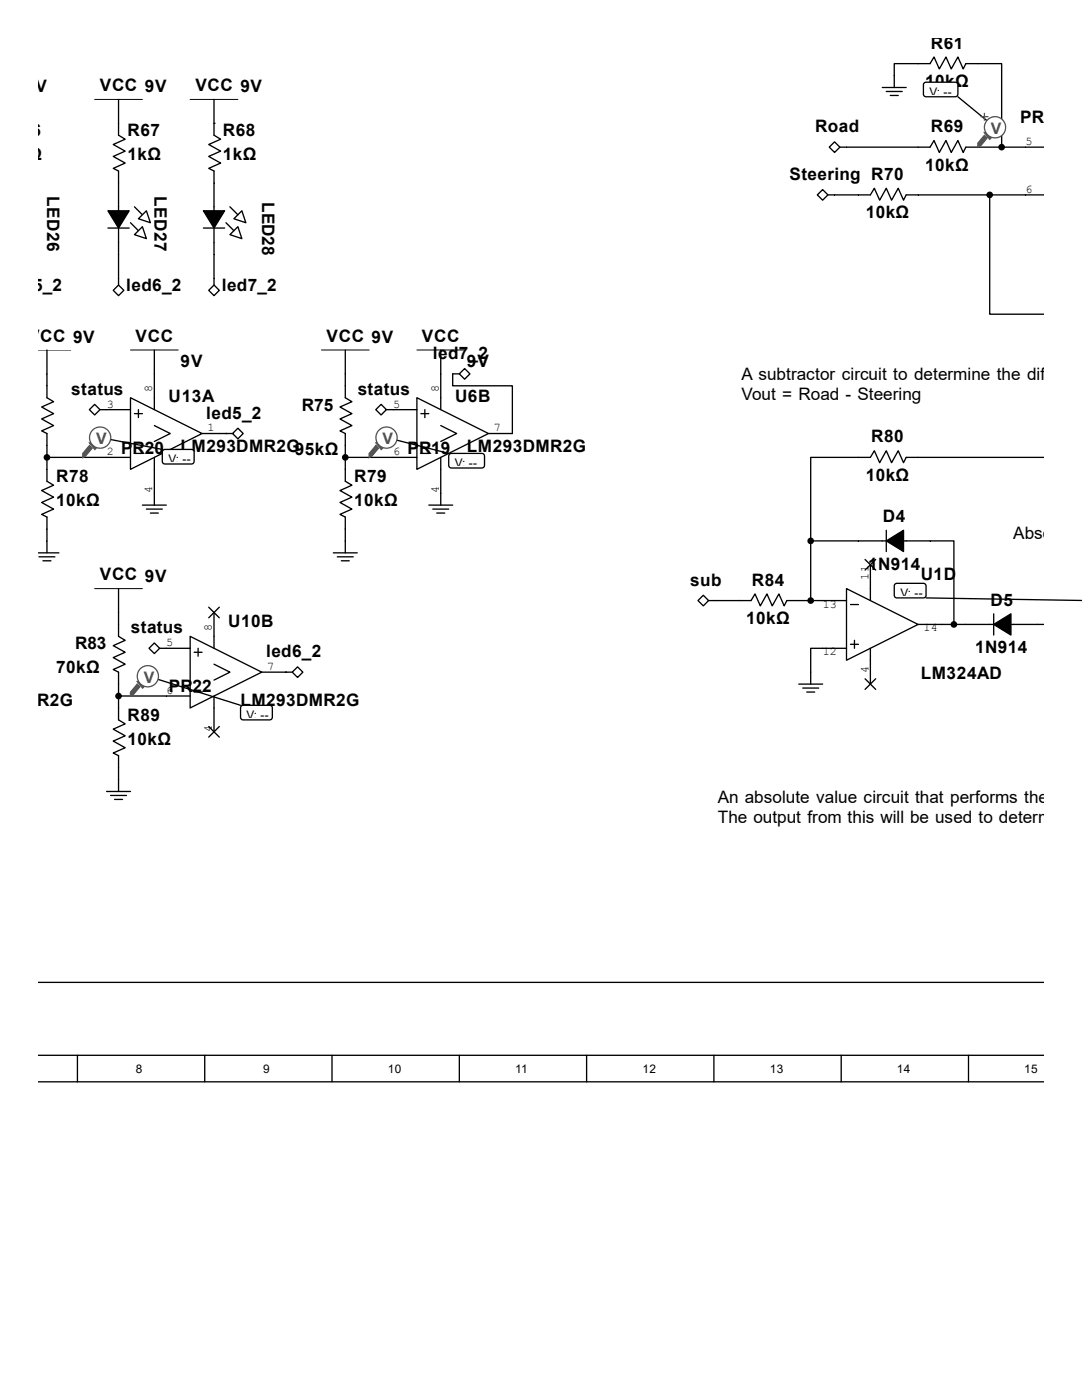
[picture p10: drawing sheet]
<svg xmlns="http://www.w3.org/2000/svg" width="216mm" height="279mm" viewBox="0 0 216 279" stroke-linecap="round" stroke-linejoin="round" font-family="sans-serif">
<g fill="none" stroke="#000" stroke-width=".26">
<path d="M23.7 19.8v7.2l1.3 .8-2.4 1 2.4 1.4-2.4 1 2.4 1.3-2.4 1.1 1.1 .5v2.4M42.7 24.6v2.4l1.3 .8-2.4 1 2.4 1.4-2.4 1 2.4 1.3-2.4 1.1 1.1 .5v2.4M21.5 45.5h4.3M22.6 57.9l1.1-1 1 1-1 1.1zM23.7 41.3v7.1M23.7 55.6v1.3M26 44.4l1.6 1.6M26.8 41.3l1.6 1.6M41.6 57.9l1.1-1 1.1 1-1.1 1.1zM42.7 55.6v1.3M26 79.4l14.3 7.1-14.3 7.2zM30.8 69.8v12"/>
<path d="M83.2 79.4l14.3 7.1-14.3 7.2zM87.9 69.8v12M21.3 81.8h4.7M21.3 91.3h4.7M26.8 90.5h1.6M26.8 82.5h1.6M27.6 81.8v1.5M30.8 84.9l3.2 1.6-3.2 1.6M30.8 91.3v9.5M40.3 86.5h6.1M46.4 86.5l1.1-1 1 1-1 1.1zM78.4 81.8h4.8"/>
<path d="M78.4 91.3h4.8M84 90.5h1.6M84 82.5h1.6M84.8 81.8v1.5M87.9 84.9l3.2 1.6-3.2 1.6M87.9 91.3v9.5M97.5 86.5h4.7M28.4 100.8h4.8M29.2 101.6h3.2M30 102.4h1.6M85.6 100.8h4.7M86.4 101.6h3.1"/>
<path d="M87.2 102.4h1.5M33.2 129.4h4.7M33.2 138.9h4.7M37.9 127l14.3 7.1-14.3 7.2zM38.7 138.1h1.6M38.7 130.2h1.6M39.5 129.4v1.6M41.6 121.2l2.2 2.1M42.7 132.6l3.2 1.5-3.2 1.6M42.7 122.2v7.2M42.7 138.9v7.1M43.8 121.2l-2.2 2.1"/>
<path d="M52.2 134.1h6.1M58.3 134.1l1.1-1 1 1-1 1.1zM41.6 145l2.2 2.1M43.8 145l-2.2 2.1M7.6 215.9h200.7M7.6 210.6h200.7M15.5 210.6v5.3M40.9 210.6v5.3M66.3 210.6v5.3M91.7 210.6v5.3M117.1 210.6v5.3M142.5 210.6v5.3"/>
<path d="M167.9 210.6v5.3M193.3 210.6v5.3"/>
</g>
<path d="M18.9 19.8h9.5M26 69.8h9.6M83.2 69.8h9.5" fill="none" stroke="#000" stroke-width=".2"/>
<path d="M21.5 42.1h4.3l-2.1 3.4z" fill="#000" stroke="#000" stroke-width=".26"/>
<g fill="#fff" stroke="#000" stroke-width=".26">
<path d="M27.6 43.7l1.6-1.6 .8 2.3z"/>
<path d="M26.8 46.8l1.6-1.6 .8 2.4z"/>
</g>
<g fill="none" stroke="#000" stroke-width=".26">
<path d="M42.7 19.8v4.8M176.1 17.5h4.7M176.8 18.3h3.2M177.6 19h1.6M178.4 17.5v-4.8h7.2l.8-1.3 1 2.4 1.4-2.4 1 2.4 1.3-2.4 1.1 2.4 .5-1.1h7.2v16.7M23.7 36.5v4.8M42.7 24.6h.1M42.7 36.5v19.1M163.1 38.9l1-1.1 1.1 1.1-1.1 1.1zM165.2 38.9h8.5l.8-1.3 1 2.4 1.3-2.4 1.1 2.4 1.3-2.4 1.1 2.4 .5-1.1h27.5M166.5 28.3l1.1 1.1-1.1 1-1-1zM167.6 29.4h18l.8-1.4 1 2.4 1.4-2.4 1 2.4 1.3-2.4 1.1 2.4 .5-1h15.6"/>
<path d="M197.5 38.9v23.8h10.8M23.7 48.4v7.2M40.6 45.5h4.2M45.1 44.4l1.6 1.6M45.9 46.8l1.6-1.6 .8 2.4zM45.9 41.3l1.6 1.6M46.7 43.7l1.6-1.6 .8 2.3zM9.4 69.8v9.6l1.3 .8-2.4 1 2.4 1.3-2.4 1.1 2.4 1.3-2.4 1.1 1.1 .5v9.5l1.3 .8-2.4 1.1 2.4 1.3-2.4 1.1 2.4 1.3-2.4 1.1 1.1 .5v7.1M68.9 69.8v9.6l1.3 .8-2.4 1 2.4 1.3-2.4 1.1 2.4 1.3-2.4 1.1 1.1 .5v9.5l1.3 .8-2.4 1.1 2.4 1.3-2.4 1.1 2.4 1.3-2.4 1.1 1.1 .5v7.1M91.7 74.6l1-1 1.1 1-1.1 1.1zM91.7 74.6h-1.4v2.4h11.9v9.5M9.4 91.3h11.9"/>
<path d="M17.8 81.8l1.1-1.1 1 1.1-1 1zM19.9 81.8h1.4M45.1 86.5h.1M68.9 91.3h9.5M76 80.7l1.1 1.1-1.1 1-1-1zM77.1 81.8h1.3M208.3 91.3h-27.5l-.5 1-1.1-2.3-1.3 2.3-1.1-2.3-1.3 2.3-1-2.3-.8 1.3h-11.9v16.6M7.6 110.3h4.1M7.8 111.1h3.2M8.6 111.9h1.6M23.7 117.5v9.5l1.3 .8-2.4 1.1 2.4 1.3-2.4 1 2.4 1.4-2.4 1 1.1 .5v9.6l1.3 .8-2.4 1 2.4 1.3-2.4 1.1 2.4 1.3-2.4 1.1 1.1 .5v7.2M66.5 110.3h4.8"/>
<path d="M67.3 111.1h3.2M68.1 111.9h1.6M140.3 118.8l1.1 1.1-1.1 1-1-1zM141.4 119.9h8.5l.8-1.4 1 2.4 1.3-2.4 1.1 2.4 1.3-2.4 1.1 2.4 .5-1h11.9M161.8 107.9h28.5v16.7M161.8 107.9v12M168.9 117.5l14.3 7.1-14.3 7.2zM172.6 111.7l2.1 2.1M173.7 112.7v7.2M174.7 111.7l-2.1 2.1M176.8 105.8v4.3M23.7 138.9h9.5"/>
<path d="M30.8 128.3l1.1 1.1-1.1 1-1.1-1zM31.9 129.4h1.3M57 134.1h.1M159.4 136.5h4.7M160.2 137.3h3.2M161 138.1h1.6M168.9 129.4h-7.1v7.1M169.7 120.6h1.6M169.7 128.6h1.6M170.5 127.8v1.6M172.6 135.5l2.1 2.1M173.7 129.4v7.1"/>
<path d="M174.7 135.5l-2.1 2.1M183.2 124.6h25.1M198.3 122.5v4.2M21.3 158h4.7M22.1 158.7h3.1M22.9 159.5h1.5M7.6 196.1h200.7"/>
</g>
<g fill="#000" stroke="#000" stroke-width=".26">
<path d="M40.6 42.1h4.2l-2.1 3.4zM176.8 107.9l3.5-2.1v4.3zM198.3 124.6l3.4-2.1v4.2z"/>
<circle cx="197.5" cy="38.9" r=".53"/>
<circle cx="199.9" cy="29.4" r=".53"/>
<circle cx="9.4" cy="91.3" r=".53"/>
<circle cx="68.9" cy="91.3" r=".53"/>
<circle cx="161.8" cy="108" r=".53"/>
<circle cx="161.8" cy="119.9" r=".53"/>
<circle cx="23.7" cy="138.9" r=".53"/>
<circle cx="190.3" cy="124.6" r=".53"/>
</g>
<path d="M37.9 19.8h9.6M7.6 69.8h6.5M64.1 69.8h9.6M18.9 117.5h9.5" fill="none" stroke="#000" stroke-width=".2"/>
<path d="M184.5 16.5h6.4l.2 .4v2.2l-.5 .2-6.1-.1-.2-.4v-1.9z" fill-rule="evenodd" fill="#fff" stroke="#000" stroke-width=".26"/>
<path d="M191.1 19.3l7.4 6.1" fill="none" stroke="#000" stroke-width=".26"/>
<path d="M196.4 27l.6 .5-1.3 1.6-.6 .3v-.8z" fill-rule="evenodd" fill="#505050"/>
<path d="M196.4 27l.6 .5-1.3 1.6-.6 .3v-.8z" fill="none" stroke="#505050" stroke-width=".25"/>
<path d="M196.4 26.5h.3l1.1 1-.3 .3z" fill-rule="evenodd" fill="#505050"/>
<path d="M196.4 26.5h.3l1.1 1-.3 .3z" fill="none" stroke="#505050" stroke-width=".25"/>
<circle cx="198.5" cy="25.4" r="2.11" fill="#fff"/>
<g fill="none" stroke="#505050" stroke-width=".25">
<path d="M195.7 23.3h1.5M196.4 22.5v1.6"/>
<circle cx="198.5" cy="25.4" r="2.11"/>
</g>
<path d="M178.7 116.5h5.8l.3 .4-.1 2.2-.4 .2h-5.6l-.3-.5v-1.9z" fill-rule="evenodd" fill="#fff" stroke="#000" stroke-width=".26"/>
<path d="M184.8 119.3l31.1 .5" fill="none" stroke="#000" stroke-width=".26"/>
<path d="M89.8 90.6h6.6l.3 .4-.1 2.1-.5 .3-6.3-.1-.3-.4v-1.9z" fill-rule="evenodd" fill="#fff" stroke="#000" stroke-width=".26"/>
<path d="M77.1 87.3l12.4 3.2" fill="none" stroke="#000" stroke-width=".26"/>
<path d="M75 88.9l.5 .6-1.3 1.5-.5 .3v-.8z" fill-rule="evenodd" fill="#505050"/>
<path d="M75 88.9l.5 .6-1.3 1.5-.5 .3v-.8z" fill="none" stroke="#505050" stroke-width=".25"/>
<path d="M75 88.4h.3l1 1.1-.2 .2z" fill-rule="evenodd" fill="#505050"/>
<path d="M75 88.4h.3l1 1.1-.2 .2z" fill="none" stroke="#505050" stroke-width=".25"/>
<circle cx="77.1" cy="87.3" r="2.12" fill="#fff"/>
<circle cx="77.1" cy="87.3" r="2.12" fill="none" stroke="#505050" stroke-width=".25"/>
<path d="M32.6 89.8h5.9l.2 .4v2.1l-.5 .3-5.6-.1-.2-.4v-1.9z" fill-rule="evenodd" fill="#fff" stroke="#000" stroke-width=".26"/>
<path d="M19.9 87.3l12.5 2.4" fill="none" stroke="#000" stroke-width=".26"/>
<path d="M17.9 88.9l.5 .6-1.3 1.5-.6 .3v-.8z" fill-rule="evenodd" fill="#505050"/>
<path d="M17.9 88.9l.5 .6-1.3 1.5-.6 .3v-.8z" fill="none" stroke="#505050" stroke-width=".25"/>
<path d="M17.9 88.4h.2l1.1 1.1-.3 .2z" fill-rule="evenodd" fill="#505050"/>
<path d="M17.9 88.4h.2l1.1 1.1-.3 .2z" fill="none" stroke="#505050" stroke-width=".25"/>
<circle cx="20" cy="87.3" r="2.12" fill="#fff"/>
<circle cx="20" cy="87.3" r="2.12" fill="none" stroke="#505050" stroke-width=".25"/>
<path d="M48.3 140.8h5.8l.2 .5v2.1l-.5 .3-5.5-.1-.3-.5v-1.8z" fill-rule="evenodd" fill="#fff" stroke="#000" stroke-width=".26"/>
<path d="M29.5 134.9l18.5 5.9" fill="none" stroke="#000" stroke-width=".26"/>
<path d="M27.4 136.5l.5 .6-1.3 1.5-.6 .3v-.8z" fill-rule="evenodd" fill="#505050"/>
<path d="M27.4 136.5l.5 .6-1.3 1.5-.6 .3v-.8z" fill="none" stroke="#505050" stroke-width=".25"/>
<path d="M27.4 136h.2l1.1 1.1-.3 .2z" fill-rule="evenodd" fill="#505050"/>
<path d="M27.4 136h.2l1.1 1.1-.3 .2z" fill="none" stroke="#505050" stroke-width=".25"/>
<circle cx="29.5" cy="135" r="2.12" fill="#fff"/>
<circle cx="29.5" cy="135" r="2.12" fill="none" stroke="#505050" stroke-width=".25"/>
<g font-size="3.4">
<text x="185.8" y="9.7">R61</text>
<text x="184.6" y="17.4">10kΩ</text>
<text x="5.1" y="18.5">9V</text>
<text x="19.9" y="18.2">VCC 9V</text>
<text x="39" y="18.2">VCC 9V</text>
<text x="1.7" y="27.2">R66</text>
<text x="25.4" y="27.2">R67</text>
<text x="44.5" y="27.2">R68</text>
<text x="162.6" y="26.4">Road</text>
<text x="185.8" y="26.4">R69</text>
<text x="203.6" y="24.6">PR17</text>
<text x="1.7" y="32">1kΩ</text>
<text x="25.4" y="32">1kΩ</text>
<text x="44.5" y="32">1kΩ</text>
<text x="157.6" y="35.9">Steering R70</text>
<text x="184.6" y="34.1">10kΩ</text>
<text x="9.4" y="39.2" transform="rotate(90 9.4 39.2)">LED26</text>
<text x="30.9" y="39.2" transform="rotate(90 30.9 39.2)">LED27</text>
<text x="52.3" y="40.3" transform="rotate(90 52.3 40.3)">LED28</text>
<text x="172.8" y="43.6">10kΩ</text>
<text x="1.4" y="58.2">led5_2</text>
<text x="25.2" y="58.2">led6_2</text>
<text x="44.2" y="58.2">led7_2</text>
<text x="5.6" y="68.2">VCC 9V</text>
<text x="27.1" y="68.2">VCC</text>
<text x="65.2" y="68.2">VCC 9V</text>
<text x="84.2" y="68.2">VCC</text>
<text x="86.4" y="71.7">led7_2</text>
<text x="36" y="73.2">9V</text>
<text x="93.2" y="73.2">9V</text>
<text x="148" y="75.9">A subtractor circuit to determine the differenc</text>
<text x="14.2" y="78.8">status</text>
<text x="33.7" y="80.1">U13A</text>
<text x="41.1" y="83.6">led5_2</text>
<text x="60.2" y="82">R75</text>
<text x="71.4" y="78.8">status</text>
<text x="90.8" y="80.1">U6B</text>
<text x="148" y="79.8">Vout = Road - Steering</text>
<text x="173.9" y="88.3">R80</text>
<text x="24.2" y="90.5">PR20</text>
<text x="36" y="90.2">LM293DMR2G95kΩ</text>
<text x="81.3" y="90.5">PR19</text>
<text x="93.2" y="90.2">LM293DMR2G</text>
<text x="11.2" y="96.3">R78</text>
<text x="11.2" y="101">10kΩ</text>
<text x="70.7" y="96.3">R79</text>
<text x="70.7" y="101">10kΩ</text>
<text x="172.8" y="96">10kΩ</text>
<text x="176.1" y="104.2">D4</text>
<text x="202.2" y="107.7">Absolute</text>
<text x="173.2" y="113.7">1N914</text>
<text x="19.9" y="115.8">VCC 9V</text>
<text x="137.7" y="116.9">sub</text>
<text x="150" y="116.9">R84</text>
<text x="183.7" y="115.8">U1D</text>
<text x="45.6" y="125.1">U10B</text>
<text x="148.9" y="124.6">10kΩ</text>
<text x="197.6" y="120.9">D5</text>
<text x="15" y="129.6">R83</text>
<text x="26.1" y="126.4">status</text>
<text x="53.1" y="131.2">led6_2</text>
<text x="194.6" y="130.4">1N914</text>
<text x="11.2" y="134.4">70kΩ</text>
<text x="183.7" y="135.4">LM324AD</text>
<text x="0" y="141">3DMR2G</text>
<text x="25.4" y="143.9">R89</text>
<text x="33.7" y="138.1">PR22</text>
<text x="48" y="141">LM293DMR2G</text>
<text x="25.4" y="148.6">10kΩ</text>
<text x="143.2" y="160.3">An absolute value circuit that performs the oper</text>
<text x="143.2" y="164.2">The output from this will be used to determine h</text>
</g>
<g font-size="3.2" fill="#505050">
<text x="197.7" y="26.7">V</text>
<text x="19.2" y="88.6">V</text>
<text x="76.3" y="88.6">V</text>
<text x="28.7" y="136.3">V</text>
</g>
<g font-size="2.4">
<text x="185.5" y="19.1">V: --</text>
<text x="204.6" y="29">5</text>
<text x="204.6" y="38.5">6</text>
<text x="21.3" y="81.4">3</text>
<text x="30.4" y="78.3" transform="rotate(-90 30.4 78.3)">8</text>
<text x="78.4" y="81.4">5</text>
<text x="87.5" y="78.3" transform="rotate(-90 87.5 78.3)">8</text>
<text x="41.4" y="86.1">1</text>
<text x="98.6" y="86.1">7</text>
<text x="21.3" y="90.9">2</text>
<text x="33.6" y="92.4">V: --</text>
<text x="78.4" y="90.9">6</text>
<text x="90.8" y="93.2">V: --</text>
<text x="30.4" y="98.4" transform="rotate(-90 30.4 98.4)">4</text>
<text x="87.5" y="98.4" transform="rotate(-90 87.5 98.4)">4</text>
<text x="173.3" y="115.7" transform="rotate(-90 173.3 115.7)">11</text>
<text x="179.7" y="119.2">V: --</text>
<text x="42.3" y="125.9" transform="rotate(-90 42.3 125.9)">8</text>
<text x="164.2" y="121.2">13</text>
<text x="184.3" y="126">14</text>
<text x="33.2" y="129">5</text>
<text x="164.2" y="130.8">12</text>
<text x="53.3" y="133.7">7</text>
<text x="173.3" y="134.3" transform="rotate(-90 173.3 134.3)">4</text>
<text x="33.2" y="138.5">6</text>
<text x="49.2" y="143.5">V: --</text>
<text x="42.3" y="146.1" transform="rotate(-90 42.3 146.1)">4</text>
<text x="27.1" y="214.1">8</text>
<text x="52.5" y="214.1">9</text>
<text x="77.4" y="214.1">10</text>
<text x="102.8" y="214.1">11</text>
<text x="128.2" y="214.1">12</text>
<text x="153.6" y="214.1">13</text>
<text x="179" y="214.1">14</text>
<text x="204.4" y="214.1">15</text>
</g>
</svg>
